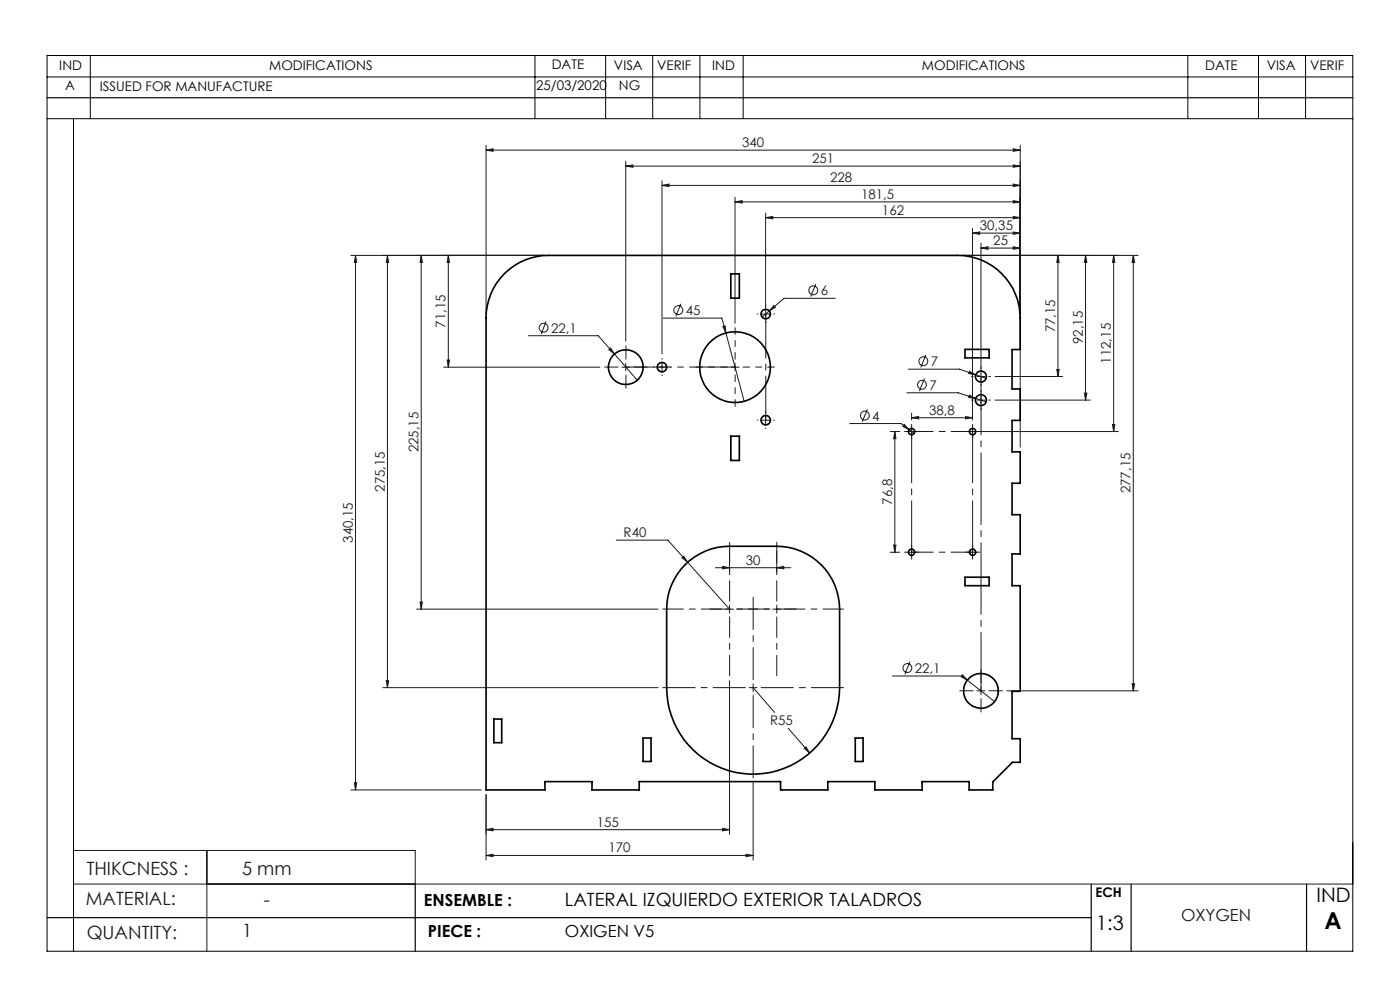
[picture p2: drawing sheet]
<svg xmlns="http://www.w3.org/2000/svg" width="297mm" height="210mm" viewBox="0 0 297 210" stroke-linecap="round" stroke-linejoin="round" font-family="sans-serif">
<g fill="none" stroke="#191924" stroke-width=".21">
<path d="M103.1 31.8l1.5-.2v.5zM103.1 30.8v35.7M103.1 31.8h113.3M132.8 35.2l1.5-.2v.5zM132.8 34.2v38.2M132.8 35.2h83.6M140.4 39.3l1.5-.3v.6zM140.4 38.3v36.8M140.4 39.3h76M214.9 31.6l1.5 .2-1.5 .3zM214.9 35l1.5 .2-1.5 .3zM214.9 39l1.5 .3-1.5 .3z"/>
<path d="M216.4 30.8v64.1M74.4 54.2h41M75.4 54.2l.3 1.5h-.5zM75.4 54.2v113.4M82.2 54.2l.2 1.5h-.4zM82.2 54.2v91.7M89.4 54.2l.2 1.5h-.5zM89.4 54.2v75M95.1 54.2l.3 1.5h-.5zM95.1 54.2v23.7M155.9 42.8l1.5-.2v.5zM155.9 41.8v26.8"/>
<path d="M155.9 42.8h60.5M162.4 46.2l1.5-.3v.5zM162.4 45.2v20.4M162.4 46.2h54M204.1 54.2h37.3M206.3 49.5l1.5-.3v.5zM206.3 48.5v40.6M206.3 49.5h10.1M208.1 52.6l1.5-.3v.6zM208.1 51.6v27.3M208.1 52.6h8.3M214.9 45.9l1.5 .3-1.5 .2z"/>
<path d="M214.9 42.6l1.5 .2-1.5 .3zM214.9 49.2l1.5 .3-1.5 .2zM214.9 52.3l1.5 .3-1.5 .3zM224.4 54.2l.3 1.5h-.5zM224.4 54.2v25.7M230.3 54.2l.3 1.5h-.6zM230.3 54.2v30.7M236.3 54.2v37.3M236.3 54.2l.2 1.5h-.5zM240.4 54.2l.3 1.5h-.5zM240.4 54.2v92.3M94.1 77.9h33.1"/>
<path d="M94.9 76.4h.5l-.3 1.5zM112.1 71.2h14.8l3.5 3.9M115.9 68.2l-1.1 2.7M129.2 74.1l.3-.3 .9 1.3zM130.4 75.1l4.8 5.5M131.9 77.9h1.7M132.8 77v1.7M139.6 77.9h1.7M140.4 77v1.7M140.7 67.5h12.4l4.8 17.6M144.4 64.4l-1 2.7M153.4 69.2l.4-.1 .2 1.5z"/>
<path d="M155.1 77.9h1.7M155.9 77v1.7M161.6 66.6h1.7M162.4 65.8v1.6M163.2 66l-1.5 1.3M164.2 64.8l.3 .4-1.3 .8zM173.1 60.2l-1.1 2.7M177.2 63.3h-10.9l-3.1 2.7M192.7 78.3h10.9l3.4 1.2M196.4 75.3l-1.1 2.7M205.7 78.8l1.3 .7-1.5-.3zM207 79.5l2.2 .7"/>
<path d="M207.3 79.9h1.7M208.1 79v1.7M211.1 79.9h14.3M224.2 78.4h.5l-.3 1.5zM161.6 89.1h1.7M162.4 88.3v1.7M180.3 89.8h10.8l1.8 1.3M184 86.8l-1.1 2.7M188.8 91.5h2.1M189.8 91.5l.3 1.6h-.5zM189.8 91.5v25.6M191.8 90l1.1 1.1-1.4-.7z"/>
<path d="M192.4 83.3h10.9l3.7 1.2M192.5 91.5h1.7M192.9 91.1l1 .9M193.4 88.6l1.5-.2v.5zM193.4 87.6v1.5M193.4 88.6h12.9M193.4 90.7v1.7M196.1 80.3l-1 2.7M204.8 88.4l1.5 .2-1.5 .3zM205.5 91.5h1.7M205.6 83.8l1.4 .7-1.5-.2zM206.3 90.7v1.7"/>
<path d="M207 84.5l2.2 .7M207.3 84.9h1.7M207.3 91.5h29.9M208.1 84.1v1.6M211.1 84.9h20.2M230 83.4h.6l-.3 1.5zM236 90.1h.5l-.2 1.4zM130.7 114.6h11l13.1 14.6M144.7 118.3l.4-.3 .8 1.3zM154.8 116.9v4.5M164.8 116.9v4.5M188.8 117.1h2.1"/>
<path d="M189.6 115.6h.5l-.3 1.5zM192.5 117.1h1.7M193.4 116.3v1.7M205.5 117.1h1.7M206.3 116.3v1.7M88.4 129.2h51.2M89.1 127.7h.5l-.2 1.5zM151.8 120.4h16M153.3 120.1l1.5 .3-1.5 .3zM153.9 129.2h1.7M154.8 128.4v1.7M163.9 129.2h1.7"/>
<path d="M164.8 120.4l1.5-.3v.6zM164.8 128.4v1.7M81.2 145.9h58.4M82 144.4h.4l-.2 1.5zM154.8 144.4v32.6M158.9 145.9h1.7M159.8 145.9l4.5 5.2M159.8 145.1v1.6M167.2 154.5l4.6 5.2M170.6 158.7l.4-.3 .8 1.3zM189.3 143.4h14.8l1.1 .9M193 140.4l-1.1 2.6"/>
<path d="M204.2 143.1l1 1.2-1.3-.8zM205.2 144.3l5.8 4.5M207.3 146.5h1.7M208.1 145.7v1.7M213.6 146.5h27.8M240.2 145.1h.5l-.3 1.4zM74.4 167.6h27.7M75.2 166h.5l-.3 1.6zM103.1 176l1.5-.3v.5zM103.1 168.5v13.9M103.1 176h51.7M153.3 175.7l1.5 .3-1.5 .2z"/>
<path d="M159.8 166v16.4M15.6 180.4h72.5v7.1M15.6 187.5h271.4M43.9 180.4v21.4M103.1 181.5l1.5-.3v.5zM103.1 181.5h56.7M158.3 181.2l1.5 .3-1.5 .2z"/>
<circle cx="115.3" cy="69.5" r=".95"/>
<circle cx="143.9" cy="65.8" r=".95"/>
<circle cx="172.5" cy="61.6" r=".95"/>
<circle cx="195.9" cy="76.6" r=".95"/>
<circle cx="183.5" cy="88.1" r=".95"/>
<circle cx="195.6" cy="81.6" r=".95"/>
<circle cx="192.5" cy="141.7" r=".95"/>
</g>
<g fill="none" stroke="#191924" stroke-width=".21" stroke-dasharray="15.2 1.3 1.3 1.3">
<path d="M131.1 77.9h-2.8M132.8 76.2v-2.9M132.8 79.5v2.9M134.5 77.9h2.8M138.8 77.9h-.2M140.5 76.2v-.2M140.5 79.5v.2M142.1 77.9h.2M160.8 66.6h-.2M162.5 64.9v-.1M162.5 68.3v.1M164.1 66.6h.2"/>
<path d="M206.5 79.9h-.4M208.1 78.2v-.3M209.8 79.9h.3M160.8 89.1h-.2M162.5 87.5v-.2M162.5 90.8v.2M164.1 89.1h.2M192.6 91.5h-.7M193.4 90.7v-.7M193.4 92.4v.6M194.2 91.5h.7M205.5 91.5h-.7"/>
<path d="M206.3 90.7v-.7M206.3 92.4v.6M206.5 84.9h-.4M207.2 91.5h.6M208.1 81.5v.4M208.1 83.2v-.3M208.1 86.5v.4M209.8 84.9h.3M192.6 117.1h-.7M193.4 116.3v-.7M193.4 118v.6M194.2 117.1h.7"/>
<path d="M205.5 117.1h-.7M206.3 116.3v-.7M206.3 118v.6M207.2 117.1h.6M206.5 146.5h-2.9M208.1 144.9v-2.9M208.1 148.2v2.8M209.8 146.5h2.8"/>
</g>
<path d="M154.3 77.9h-6.7M156 76.2v-6.7M156 79.5v6.7M157.6 77.9h6.7" fill="none" stroke="#191924" stroke-width=".21" stroke-dasharray="15.2 1.3 1.3 1.3" stroke-dashoffset="13.8"/>
<path d="M153.1 129.2h-12.5M154.8 127.5v-12.5M154.8 130.9v12.5M156.5 129.2h12.5M163.1 129.2h-12.5M164.8 127.5v-12.5M164.8 130.9v12.5M166.5 129.2h12.5" fill="none" stroke="#191924" stroke-width=".21" stroke-dasharray="15.2 1.3 1.3 1.3" stroke-dashoffset="10.9"/>
<path d="M158.1 145.9h-17.5M159.8 144.2v-17.5M159.8 147.5v17.5M161.5 145.9h17.5" fill="none" stroke="#191924" stroke-width=".21" stroke-dasharray="15.2 1.3 1.3 1.3" stroke-dashoffset="8.4"/>
<g fill="none" stroke="#000" stroke-width=".21">
<path d="M10 16.3h277M10 11.8h277v190h-277zM19.2 11.8v13.3M113.5 11.8v13.3M128.5 11.8v13.3M138.5 11.8v13.3M148.5 11.8v13.3M157.7 11.8v13.3M252 11.8v13.3M267 11.8v13.3M277 11.8v13.3M10 25.2h277"/>
<path d="M15.6 25.2v176.6"/>
</g>
<path d="M10 20.7h277M10 194.7h221.5M88.1 187.5v14.3M231.5 187.5v14.3M240 187.5v14.3M277.2 187.5v14.3" fill="none" stroke="#000" stroke-width=".25"/>
<path d="M208.1 79.9v66.6" fill="none" stroke="#191924" stroke-width=".21" stroke-dasharray="15.2 1.3 1.3 1.3" stroke-dashoffset="2.9"/>
<path d="M156 77.9h-23.2" fill="none" stroke="#191924" stroke-width=".21" stroke-dasharray="15.2 1.3 1.3 1.3" stroke-dashoffset="5.6"/>
<path d="M162.5 66.6v22.5" fill="none" stroke="#191924" stroke-width=".21" stroke-dasharray="15.2 1.3 1.3 1.3" stroke-dashoffset="5.9"/>
<path d="M193.4 91.5h12.9M206.3 117.1h-12.9" fill="none" stroke="#191924" stroke-width=".21" stroke-dasharray="15.2 1.3 1.3 1.3" stroke-dashoffset="10.7"/>
<path d="M206.3 91.5v25.6M193.4 117.1v-25.6" fill="none" stroke="#191924" stroke-width=".21" stroke-dasharray="15.2 1.3 1.3 1.3" stroke-dashoffset="4.3"/>
<g fill="#191924">
<path d="M214.9 45.9l1.5 .3-1.5 .2zM162.4 46.2l1.5-.3v.5z"/>
<path d="M208.1 52.6l1.5-.3v.6zM214.9 52.3l1.5 .3-1.5 .3z"/>
<path d="M236.3 54.2l.2 1.5h-.5zM236 90.1h.5l-.2 1.4z"/>
<path d="M153.3 175.7l1.5 .3-1.5 .2zM103.1 176l1.5-.3v.5z"/>
<path d="M214.9 35l1.5 .2-1.5 .3zM132.8 35.2l1.5-.2v.5zM214.9 42.6l1.5 .2-1.5 .3zM155.9 42.8l1.5-.2v.5zM164.8 120.4l1.5-.3v.6zM153.3 120.1l1.5 .3-1.5 .3zM214.9 39l1.5 .3-1.5 .3zM140.4 39.3l1.5-.3v.6zM214.9 49.2l1.5 .3-1.5 .2zM206.3 49.5l1.5-.3v.5zM204.8 88.4l1.5 .2-1.5 .3zM193.4 88.6l1.5-.2v.5z"/>
<path d="M144.7 118.3l1.2 1-.8-1.3zM205.7 78.8l-.2 .4 1.5 .3zM205.6 83.8l-.1 .5 1.5 .2zM204.2 143.1l-.3 .4 1.3 .8zM129.2 74.1l1.2 1-.9-1.3zM153.4 69.2l.6 1.4-.2-1.5zM170.6 158.7l1.2 1-.8-1.3zM164.2 64.8l-1 1.2 1.3-.8zM191.8 90l-.3 .4 1.4 .7z"/>
<path d="M189.8 91.5l.3 1.6h-.5zM189.6 115.6h.5l-.3 1.5z"/>
<path d="M95.1 54.2l.3 1.5h-.5zM94.9 76.4h.5l-.3 1.5zM89.4 54.2l.2 1.5h-.5zM89.1 127.7h.5l-.2 1.5zM82.2 54.2l.2 1.5h-.4zM82 144.4h.4l-.2 1.5zM75.4 54.2l.3 1.5h-.5zM75.2 166h.5l-.3 1.6zM224.4 54.2l.3 1.5h-.5zM224.2 78.4h.5l-.3 1.5zM230.3 54.2l.3 1.5h-.6zM230 83.4h.6l-.3 1.5zM240.4 54.2l.3 1.5h-.5zM240.2 145.1h.5l-.3 1.4z"/>
<path d="M103.1 181.5l1.5-.3v.5zM158.3 181.2l1.5 .3-1.5 .2zM103.1 31.8l1.5-.2v.5zM214.9 31.6l1.5 .2-1.5 .3z"/>
</g>
<g fill="none" stroke="#000" stroke-width=".35">
<path d="M107 58.1a13.2 13.2 0 0 1 9.4-3.9h86.7a13.3 13.3 0 0 1 13.3 13.3v6.6h-1.7v8.4h1.7v6.7h-1.7v6.6h1.7v6.7h-1.7v6.7h1.7v8.3h-1.7v6.7h1.7v22.4h-1.7v10.1h1.7v5h-1.6l-4.2 4.2v1.7h-5v-1.8h-10v1.8h-10v-1.8h-10v1.8h-10v-1.8h-30v1.8h-10v-1.8h-10v1.8h-12.5v-100.1a13.2 13.2 0 0 1 3.9-9.4zM155 58.1h1.8v5.1h-1.8zM204.7 74.1h5.1v1.8h-5.1zM155 92.5h1.8v5.2h-1.8zM145.3 119.8a13.3 13.3 0 0 1 9.5-3.9h10a13.4 13.4 0 0 1 13.3 13.3v16.7a18.3 18.3 0 0 1-18.3 18.3 18.3 18.3 0 0 1-18.4-18.3v-16.7a13.3 13.3 0 0 1 3.9-9.4zM204.7 122.4h5.1v1.8h-5.1zM104.8 152.5h1.6v5h-1.6zM136.4 156.6h1.7v4.9h-1.7zM181.4 156.6h1.7v4.9h-1.7z"/>
<circle cx="132.8" cy="77.9" r="3.7"/>
<circle cx="140.4" cy="77.9" r=".99"/>
<circle cx="155.9" cy="77.9" r="7.5"/>
<circle cx="162.4" cy="66.6" r="1"/>
<circle cx="208.1" cy="79.9" r="1.16"/>
<circle cx="162.4" cy="89.1" r="1"/>
<circle cx="193.4" cy="91.6" r=".67"/>
<circle cx="206.3" cy="91.6" r=".67"/>
<circle cx="208.1" cy="84.9" r="1.16"/>
<circle cx="193.4" cy="117.1" r=".67"/>
<circle cx="206.3" cy="117.1" r=".67"/>
<circle cx="208.1" cy="146.5" r="3.7"/>
</g>
<text font-size="4.9" x="281" y="197.1">A</text>
<g font-size="4.2">
<text x="279.3" y="191.4">IND</text>
<text x="232.5" y="197.2">1:3</text>
</g>
<g font-size="3.9" fill="#191924">
<text x="18.4" y="185.6">THIKCNESS :</text>
<text x="51.3" y="185.6">5 mm</text>
<text x="18.2" y="192">MATERIAL:</text>
<text x="55.9" y="192.2">-</text>
<text x="18.4" y="199.3">QUANTITY:</text>
<text x="51.4" y="198.8">1</text>
</g>
<text font-size="3.9" x="119.9" y="192.2">LATERAL IZQUIERDO EXTERIOR TALADROS</text>
<g font-size="3.5">
<text x="89.9" y="192.2">ENSEMBLE :</text>
<text x="90.8" y="198.8">PIECE :</text>
<text x="119.9" y="198.8">OXIGEN V5</text>
</g>
<text font-size="3.5" fill="#191924" x="250.5" y="195.3">OXYGEN</text>
<g font-size="2.8">
<text x="12.6" y="14.8">IND</text>
<text x="57.1" y="14.8">MODIFICATIONS</text>
<text x="117" y="14.7">DATE</text>
<text x="130.3" y="14.8">VISA</text>
<text x="139.4" y="14.8">VERIF</text>
<text x="151.1" y="14.8">IND</text>
<text x="195.6" y="14.8">MODIFICATIONS</text>
<text x="255.7" y="14.8">DATE</text>
<text x="268.7" y="14.8">VISA</text>
<text x="277.9" y="14.9">VERIF</text>
<text x="13.9" y="19.1">A</text>
<text x="21.2" y="19.3">ISSUED FOR MANUFACTURE</text>
<text x="113.7" y="19.1">25/03/2020</text>
<text x="131.3" y="19.1">NG</text>
<text x="232.4" y="190.3">ECH</text>
</g>
<g font-size="2.8" fill="#191924">
<text x="157.4" y="31.2">340</text>
<text x="172.3" y="34.6">251</text>
<text x="176.1" y="38.7">228</text>
<text x="182.7" y="42.2">181,5</text>
<text x="187.1" y="45.5">162</text>
<text x="207.9" y="48.8">30,35</text>
<text x="210.7" y="52">25</text>
<text x="174.1" y="62.6">6</text>
<text x="94.5" y="69.5" transform="rotate(-90 94.5 69.5)">71,15</text>
<text x="116.9" y="70.6">22,1</text>
<text x="145.5" y="66.8">45</text>
<text x="223.8" y="70.5" transform="rotate(-90 223.8 70.5)">77,15</text>
<text x="197.5" y="77.7">7</text>
<text x="229.7" y="73" transform="rotate(-90 229.7 73)">92,15</text>
<text x="235.7" y="77.1" transform="rotate(-90 235.7 77.1)">112,15</text>
<text x="197.2" y="82.7">7</text>
<text x="185" y="89.2">4</text>
<text x="197.1" y="88">38,8</text>
<text x="88.8" y="96" transform="rotate(-90 88.8 96)">225,15</text>
<text x="81.6" y="104.3" transform="rotate(-90 81.6 104.3)">275,15</text>
<text x="189.2" y="107.1" transform="rotate(-90 189.2 107.1)">76,8</text>
<text x="239.8" y="104.6" transform="rotate(-90 239.8 104.6)">277,15</text>
<text x="132.3" y="114">R40</text>
<text x="74.8" y="115.1" transform="rotate(-90 74.8 115.1)">340,15</text>
<text x="158.2" y="119.8">30</text>
<text x="194.1" y="142.8">22,1</text>
<text x="163.4" y="153.9">R55</text>
<text x="126.6" y="175.3">155</text>
<text x="129.1" y="180.8">170</text>
</g>
</svg>
